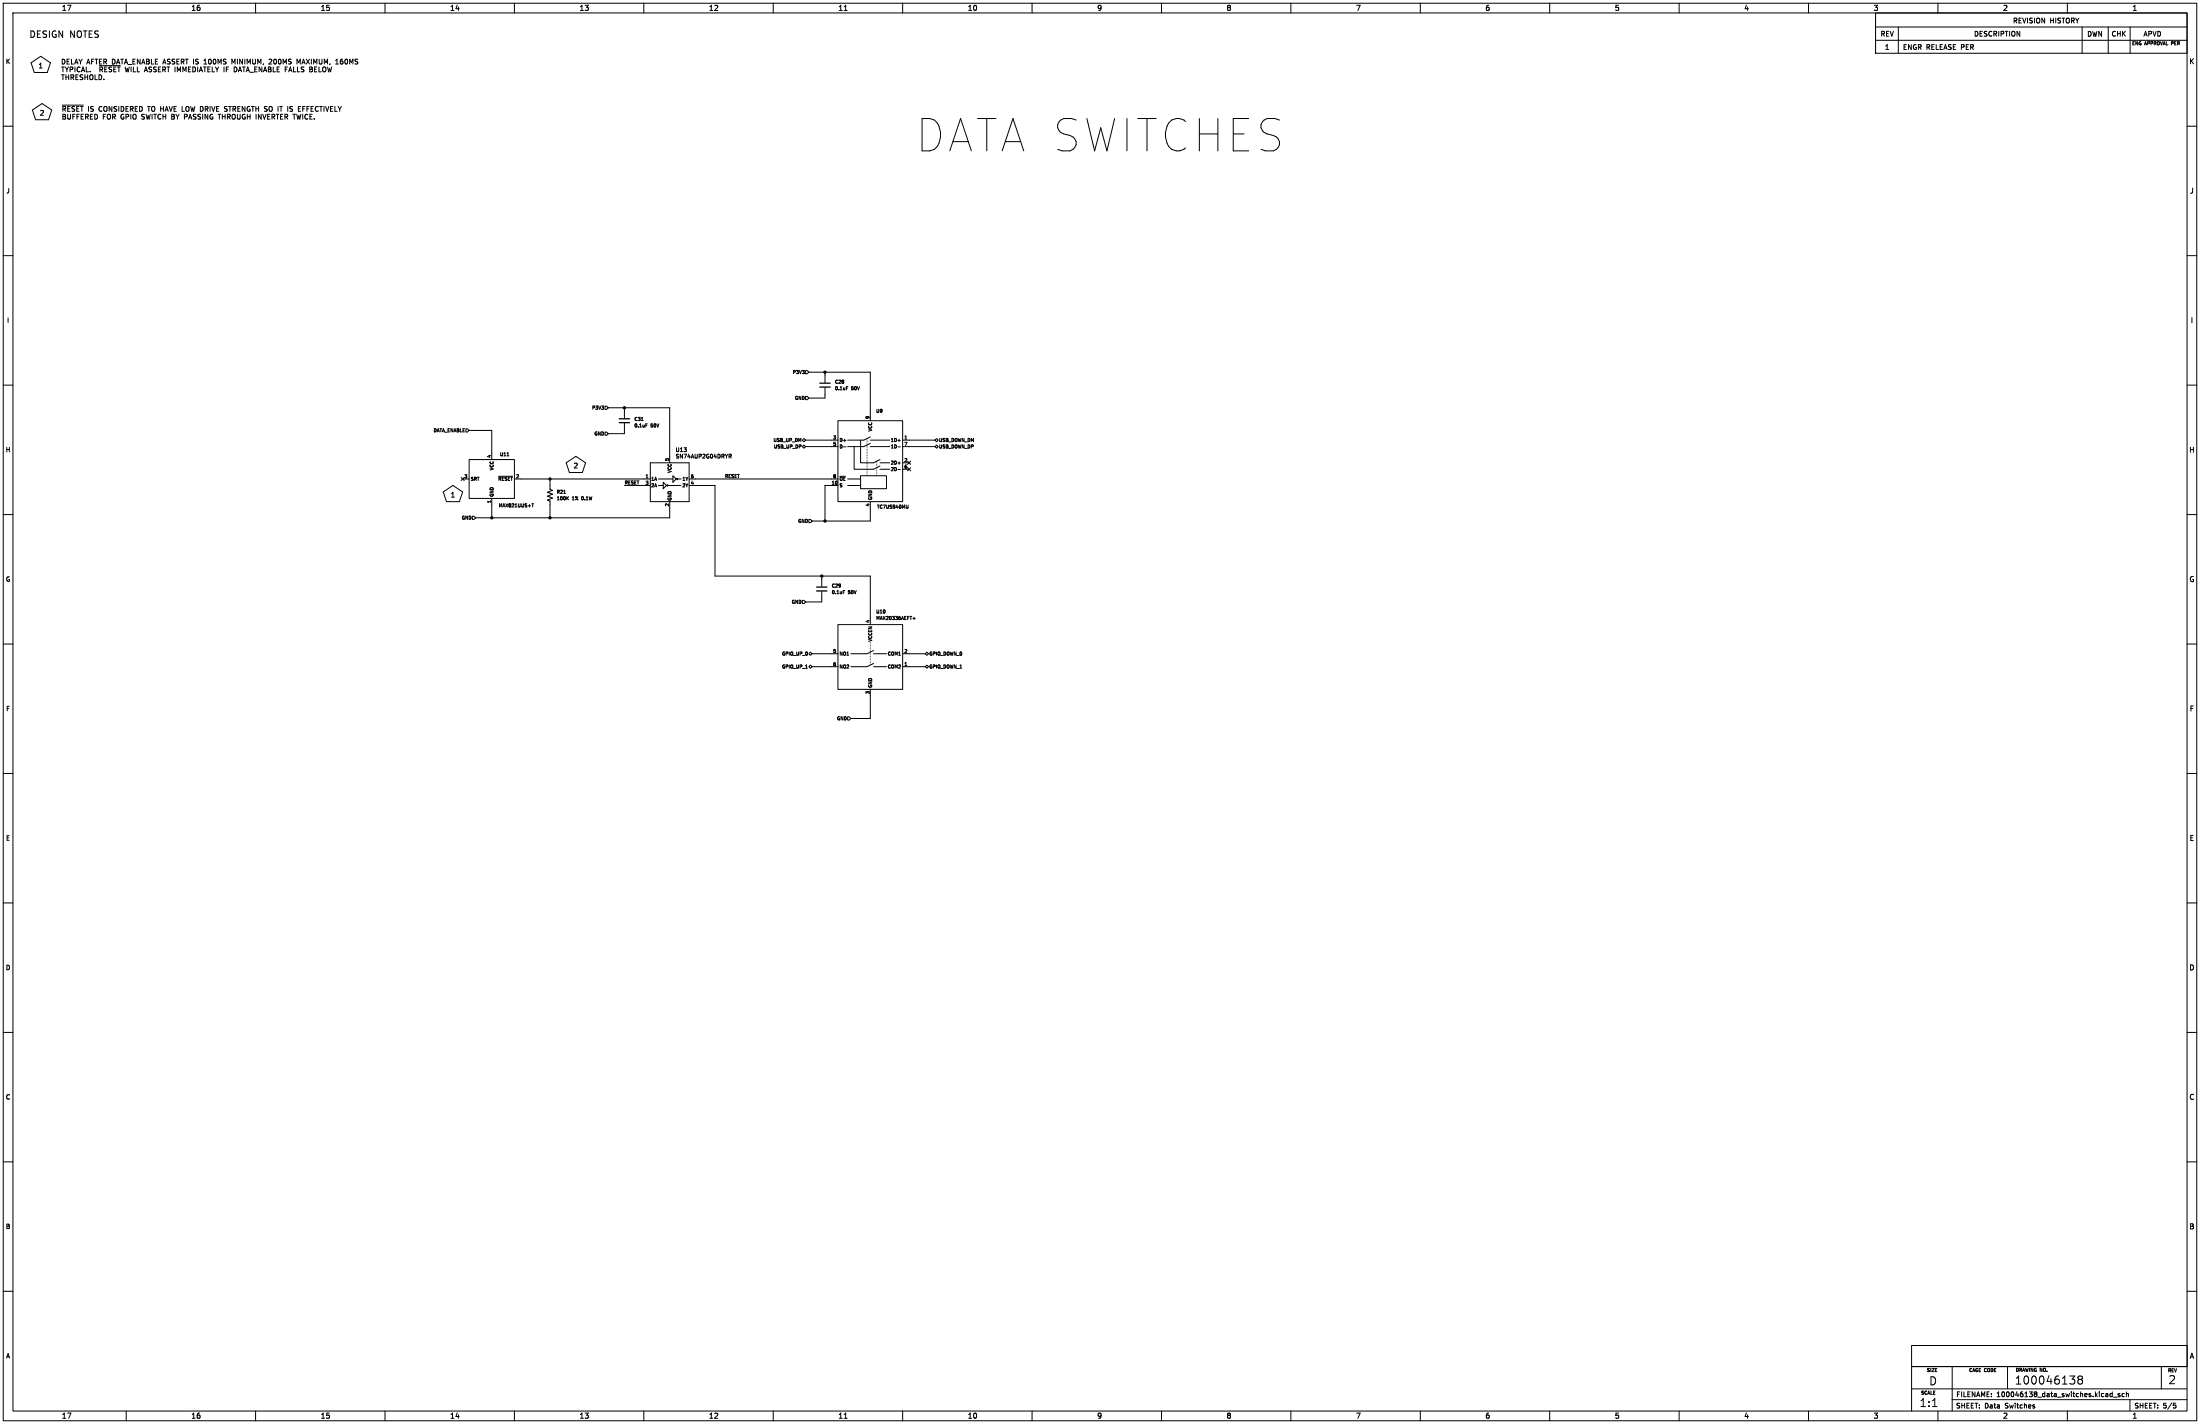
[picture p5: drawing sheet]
(kicad_sch
 (version 20231120)
 (generator "eeschema")
 (generator_version "8.0")
 (paper "D")
 (lib_symbols
  (symbol "1a_Misc:MAX20336AEFT+" (exclude_from_sim no) (in_bom yes) (on_board yes)
   (property "Reference" "U" (at 8.382 17.78 0) (effects (font (size 1.27 1.27))))
   (property "Value" "" (at 0 0 0) (effects (font (size 1.27 1.27)) (hide yes)))
   (property "Footprint" "1a_Misc:FC2QFN-6" (at 0.254 -26.416 0) (effects (font (size 1.27 1.27)) (hide yes)))
   (property "Datasheet" "https://www.analog.com/media/en/technical-documentation/data-sheets/MAX20336.pdf" (at 0 -32.258 0) (effects (font (size 1.27 1.27)) (hide yes)))
   (property "Description" "IC SWITCH DPSTX1 330MOHM 6WLP" (at 0 -30.226 0) (effects (font (size 1.27 1.27)) (hide yes)))
   (property "MPN" "MAX20336AEFT+" (at 11.938 -13.208 0) (effects (font (size 1.27 1.27))))
   (property "Manufacturer" "Analog Devices Inc./Maxim Integrated" (at 0 -27.94 0) (effects (font (size 1.27 1.27)) (hide yes)))
   (symbol "MAX20336AEFT+_0_1"
    (rectangle (start -12.7 13.97) (end 12.7 -11.43) (stroke (width 0) (type default)) (fill (type none)))
    (polyline (pts (xy -7.62 -2.54) (xy -1.27 -2.54)) (stroke (width 0) (type default)) (fill (type none)))
    (polyline (pts (xy -7.62 2.54) (xy -1.27 2.54)) (stroke (width 0) (type default)) (fill (type none)))
    (polyline (pts (xy -1.27 -2.54) (xy 1.27 -1.27)) (stroke (width 0) (type default)) (fill (type none)))
    (polyline (pts (xy -1.27 2.54) (xy 1.27 3.81)) (stroke (width 0) (type default)) (fill (type none)))
    (polyline (pts (xy 0 6.985) (xy 0 -1.905)) (stroke (width 0) (type dot)) (fill (type none)))
    (polyline (pts (xy 6.35 -2.54) (xy 1.27 -2.54)) (stroke (width 0) (type default)) (fill (type none)))
    (polyline (pts (xy 6.35 2.54) (xy 1.27 2.54)) (stroke (width 0) (type default)) (fill (type none))))
   (symbol "MAX20336AEFT+_1_1"
    (pin bidirectional line (at 15.24 -2.54 180) (length 2.54) (name "COM2" (effects (font (size 1.27 1.27)))) (number "1" (effects (font (size 1.27 1.27)))))
    (pin bidirectional line (at 15.24 2.54 180) (length 2.54) (name "COM1" (effects (font (size 1.27 1.27)))) (number "2" (effects (font (size 1.27 1.27)))))
    (pin power_in line (at 0 -13.97 90) (length 2.54) (name "GND" (effects (font (size 1.27 1.27)))) (number "3" (effects (font (size 1.27 1.27)))))
    (pin power_in line (at 0 16.51 270) (length 2.54) (name "VCCEN" (effects (font (size 1.27 1.27)))) (number "4" (effects (font (size 1.27 1.27)))))
    (pin bidirectional line (at -15.24 2.54 0) (length 2.54) (name "NO1" (effects (font (size 1.27 1.27)))) (number "5" (effects (font (size 1.27 1.27)))))
    (pin bidirectional line (at -15.24 -2.54 0) (length 2.54) (name "NO2" (effects (font (size 1.27 1.27)))) (number "6" (effects (font (size 1.27 1.27)))))))
  (symbol "1a_Misc:MAX821UUS+T" (exclude_from_sim no) (in_bom yes) (on_board yes)
   (property "Reference" "U" (at 5.08 9.906 0) (effects (font (size 1.27 1.27))))
   (property "Value" "" (at 0 -45.72 0) (effects (font (size 1.27 1.27)) (hide yes)))
   (property "Footprint" "1a_Misc:SOT-143 Maxim" (at 0 -45.72 0) (effects (font (size 1.27 1.27)) (hide yes)))
   (property "Datasheet" "https://www.analog.com/media/en/technical-documentation/data-sheets/max821-max822t.pdf" (at 0 -45.72 0) (effects (font (size 1.27 1.27)) (hide yes)))
   (property "Description" "IC SUPERVISOR 1 CHANNEL 2.78V S78OT143-4" (at 0 -45.72 0) (effects (font (size 1.27 1.27)) (hide yes)))
   (property "MPN" "MAX821UUS+T" (at 9.906 -9.398 0) (effects (font (size 1.27 1.27))))
   (property "Manufacturer" "Analog Devices Inc./Maxim Integrated" (at 0 -45.72 0) (effects (font (size 1.27 1.27)) (hide yes)))
   (symbol "MAX821UUS+T_0_1"
    (rectangle (start -8.89 7.62) (end 8.89 -7.62) (stroke (width 0) (type default)) (fill (type none))))
   (symbol "MAX821UUS+T_1_1"
    (pin power_in line (at 0 -10.16 90) (length 2.54) (name "GND" (effects (font (size 1.27 1.27)))) (number "1" (effects (font (size 1.27 1.27)))))
    (pin output line (at 11.43 0 180) (length 2.54) (name "~{RESET}" (effects (font (size 1.27 1.27)))) (number "2" (effects (font (size 1.27 1.27)))))
    (pin input line (at -11.43 0 0) (length 2.54) (name "SRT" (effects (font (size 1.27 1.27)))) (number "3" (effects (font (size 1.27 1.27)))))
    (pin power_in line (at 0 10.16 270) (length 2.54) (name "VCC" (effects (font (size 1.27 1.27)))) (number "4" (effects (font (size 1.27 1.27)))))))
  (symbol "1a_Misc:SN74AUP2G04DRYR"
   (pin_names
    (offset 0.254)) (exclude_from_sim no) (in_bom yes) (on_board yes)
   (property "Reference" "U" (at 4.572 9.652 0) (effects (font (size 1.524 1.524))))
   (property "Value" "SN74AUP2G04DRYR" (at 12.7 -9.398 0) (effects (font (size 1.524 1.524))))
   (property "Footprint" "1a_Misc:QFN-6_1.4x1mm_P0.5mm TI DRY6" (at -0.254 -25.908 0) (effects (font (size 1.27 1.27)
    (italic yes)) (hide yes)))
   (property "Datasheet" "https://www.ti.com/lit/ds/symlink/sn74aup3g04.pdf" (at 0 -23.622 0) (effects (font (size 1.27 1.27)
    (italic yes)) (hide yes)))
   (property "Description" "IC INVERTER 3CH 3-INP 8X2SON" (at 0.254 -33.782 0) (effects (font (size 1.27 1.27)) (hide yes)))
   (property "MPN" "SN74AUP3G04DQER" (at 0 -30.988 0) (effects (font (size 1.27 1.27)) (hide yes)))
   (property "Manufacturer" "Texas Instruments" (at 0 -28.448 0) (effects (font (size 1.27 1.27)) (hide yes)))
   (symbol "SN74AUP2G04DRYR_0_1"
    (polyline (pts (xy -7.62 -7.62) (xy 7.62 -7.62)) (stroke (width 0.127) (type default)) (fill (type none)))
    (polyline (pts (xy -7.62 7.62) (xy -7.62 -7.62)) (stroke (width 0.127) (type default)) (fill (type none)))
    (polyline (pts (xy 7.62 -7.62) (xy 7.62 7.62)) (stroke (width 0.127) (type default)) (fill (type none)))
    (polyline (pts (xy 7.62 7.62) (xy -7.62 7.62)) (stroke (width 0.127) (type default)) (fill (type none)))
    (pin input line (at -10.16 1.27 0) (length 2.54) (name "1A" (effects (font (size 1.27 1.27)))) (number "1" (effects (font (size 1.27 1.27)))))
    (pin power_in line (at 0 -10.16 90) (length 2.54) (name "GND" (effects (font (size 1.27 1.27)))) (number "2" (effects (font (size 1.27 1.27)))))
    (pin input line (at -10.16 -1.27 0) (length 2.54) (name "2A" (effects (font (size 1.27 1.27)))) (number "3" (effects (font (size 1.27 1.27)))))
    (pin output line (at 10.16 -1.27 180) (length 2.54) (name "2Y" (effects (font (size 1.27 1.27)))) (number "4" (effects (font (size 1.27 1.27)))))
    (pin power_in line (at 0 10.16 270) (length 2.54) (name "VCC" (effects (font (size 1.27 1.27)))) (number "5" (effects (font (size 1.27 1.27)))))
    (pin output line (at 10.16 1.27 180) (length 2.54) (name "1Y" (effects (font (size 1.27 1.27)))) (number "6" (effects (font (size 1.27 1.27))))))
   (symbol "SN74AUP2G04DRYR_1_1"
    (circle (center -0.889 -1.27) (radius 0.254) (stroke (width 0) (type default)) (fill (type none)))
    (polyline (pts (xy -4.445 -1.27) (xy -2.54 -1.27)) (stroke (width 0) (type default)) (fill (type none)))
    (polyline (pts (xy 1.27 1.27) (xy -4.445 1.27)) (stroke (width 0) (type default)) (fill (type none)))
    (polyline (pts (xy 4.445 -1.27) (xy -0.635 -1.27)) (stroke (width 0) (type default)) (fill (type none)))
    (polyline (pts (xy 4.445 1.27) (xy 3.175 1.27)) (stroke (width 0) (type default)) (fill (type none)))
    (polyline (pts (xy -2.54 -2.54) (xy -1.27 -1.27) (xy -2.54 0) (xy -2.54 -2.54)) (stroke (width 0) (type default)) (fill (type none)))
    (polyline (pts (xy 1.27 0) (xy 2.54 1.27) (xy 1.27 2.54) (xy 1.27 0)) (stroke (width 0) (type default)) (fill (type none)))
    (circle (center 2.921 1.27) (radius 0.254) (stroke (width 0) (type default)) (fill (type none)))))
  (symbol "1a_Misc:TC7USB40MU" (exclude_from_sim no) (in_bom yes) (on_board yes)
   (property "Reference" "U" (at 4.064 17.78 0) (effects (font (size 1.27 1.27))))
   (property "Value" "" (at 0 0 0) (effects (font (size 1.27 1.27)) (hide yes)))
   (property "Footprint" "1a_Misc:Toshiba UQFN-10_1.4x1.8mm_P0.4mm" (at 0 -37.592 0) (effects (font (size 1.27 1.27)) (hide yes)))
   (property "Datasheet" "https://toshiba.semicon-storage.com/info/docget.jsp?did=13632&prodName=TC7USB40MU" (at -0.254 -33.02 0) (effects (font (size 1.27 1.27)) (hide yes)))
   (property "Description" "IC USB SWITCH SPDT DUAL 10UQFN" (at -0.254 -30.734 0) (effects (font (size 1.27 1.27)) (hide yes)))
   (property "MPN" "TC7USB40MU" (at 8.89 -17.272 0) (effects (font (size 1.27 1.27))))
   (property "Manufacturer" "Toshiba Semiconductor and Storage" (at 0.254 -35.306 0) (effects (font (size 1.27 1.27)) (hide yes)))
   (symbol "TC7USB40MU_0_1"
    (rectangle (start -12.7 16.51) (end 12.7 -15.24) (stroke (width 0) (type default)) (fill (type none)))
    (rectangle (start -3.81 -5.08) (end 6.35 -10.16) (stroke (width 0) (type default)) (fill (type none)))
    (polyline (pts (xy -8.89 -8.89) (xy -3.81 -8.89)) (stroke (width 0) (type default)) (fill (type none)))
    (polyline (pts (xy -8.89 -6.35) (xy -3.81 -6.35)) (stroke (width 0) (type default)) (fill (type none)))
    (polyline (pts (xy -8.89 6.35) (xy -2.54 6.35)) (stroke (width 0) (type default)) (fill (type none)))
    (polyline (pts (xy -8.89 8.89) (xy -2.54 8.89)) (stroke (width 0) (type default)) (fill (type none)))
    (polyline (pts (xy -2.54 6.35) (xy 0 7.62)) (stroke (width 0) (type default)) (fill (type none)))
    (polyline (pts (xy -2.54 8.89) (xy 0 10.16)) (stroke (width 0) (type default)) (fill (type none)))
    (polyline (pts (xy -1.27 9.525) (xy -1.27 -5.08)) (stroke (width 0) (type dot)) (fill (type none)))
    (polyline (pts (xy 1.27 -2.54) (xy 3.81 -1.27)) (stroke (width 0) (type default)) (fill (type none)))
    (polyline (pts (xy 1.27 0) (xy 3.81 1.27)) (stroke (width 0) (type default)) (fill (type none)))
    (polyline (pts (xy 2.54 0.635) (xy 2.54 -5.08)) (stroke (width 0) (type dot)) (fill (type none)))
    (polyline (pts (xy 7.62 -2.54) (xy 3.81 -2.54)) (stroke (width 0) (type default)) (fill (type none)))
    (polyline (pts (xy 7.62 0) (xy 3.81 0)) (stroke (width 0) (type default)) (fill (type none)))
    (polyline (pts (xy 7.62 6.35) (xy 0 6.35)) (stroke (width 0) (type default)) (fill (type none)))
    (polyline (pts (xy 7.62 8.89) (xy 0 8.89)) (stroke (width 0) (type default)) (fill (type none)))
    (polyline (pts (xy -6.35 6.35) (xy -6.35 -2.54) (xy 1.27 -2.54)) (stroke (width 0) (type default)) (fill (type none)))
    (polyline (pts (xy -3.81 8.89) (xy -3.81 0) (xy 1.27 0)) (stroke (width 0) (type default)) (fill (type none))))
   (symbol "TC7USB40MU_1_1"
    (pin bidirectional line (at 15.24 8.89 180) (length 2.54) (name "1D+" (effects (font (size 1.27 1.27)))) (number "1" (effects (font (size 1.27 1.27)))))
    (pin input line (at -15.24 -8.89 0) (length 2.54) (name "S" (effects (font (size 1.27 1.27)))) (number "10" (effects (font (size 1.27 1.27)))))
    (pin bidirectional line (at 15.24 0 180) (length 2.54) (name "2D+" (effects (font (size 1.27 1.27)))) (number "2" (effects (font (size 1.27 1.27)))))
    (pin bidirectional line (at -15.24 8.89 0) (length 2.54) (name "D+" (effects (font (size 1.27 1.27)))) (number "3" (effects (font (size 1.27 1.27)))))
    (pin power_in line (at 0 -17.78 90) (length 2.54) (name "GND" (effects (font (size 1.27 1.27)))) (number "4" (effects (font (size 1.27 1.27)))))
    (pin bidirectional line (at -15.24 6.35 0) (length 2.54) (name "D-" (effects (font (size 1.27 1.27)))) (number "5" (effects (font (size 1.27 1.27)))))
    (pin bidirectional line (at 15.24 -2.54 180) (length 2.54) (name "2D-" (effects (font (size 1.27 1.27)))) (number "6" (effects (font (size 1.27 1.27)))))
    (pin bidirectional line (at 15.24 6.35 180) (length 2.54) (name "1D-" (effects (font (size 1.27 1.27)))) (number "7" (effects (font (size 1.27 1.27)))))
    (pin input line (at -15.24 -6.35 0) (length 2.54) (name "~{OE}" (effects (font (size 1.27 1.27)))) (number "8" (effects (font (size 1.27 1.27)))))
    (pin power_in line (at 0 19.05 270) (length 2.54) (name "VCC" (effects (font (size 1.27 1.27)))) (number "9" (effects (font (size 1.27 1.27)))))))
  (symbol "1a_Murata_Capacitors:GCM155R71H104ME02D"
   (pin_numbers hide)
   (pin_names
    (offset 0.254)) (exclude_from_sim no) (in_bom yes) (on_board yes)
   (property "Reference" "C" (at 0.635 2.54 0) (effects (font (size 1.27 1.27)) (justify left)))
   (property "Value" "0.1uF 50V" (at 0.635 -2.54 0) (effects (font (size 1.27 1.27)) (justify left)))
   (property "Footprint" "Capacitor_SMD:C_0402_1005Metric" (at 1.27 -6.35 0) (effects (font (size 1.27 1.27)) (hide yes)))
   (property "Datasheet" "https://search.murata.co.jp/Ceramy/image/img/A01X/G101/ENG/GCM155R71H104ME02-01.pdf" (at 0 -8.89 0) (effects (font (size 1.27 1.27)) (hide yes)))
   (property "Description" "CAP CER 0.1UF 50V X7R 0402" (at 0 -15.494 0) (effects (font (size 1.27 1.27)) (hide yes)))
   (property "Manufacturer" "Murata Electronics" (at 0 -11.176 0) (effects (font (size 1.27 1.27)) (hide yes)))
   (property "MPN" "GCM155R71H104ME02D" (at -0.254 -13.208 0) (effects (font (size 1.27 1.27)) (hide yes)))
   (symbol "GCM155R71H104ME02D_0_1"
    (polyline (pts (xy -2.032 -0.762) (xy 2.032 -0.762)) (stroke (width 0.508) (type default)) (fill (type none)))
    (polyline (pts (xy -2.032 0.762) (xy 2.032 0.762)) (stroke (width 0.508) (type default)) (fill (type none))))
   (symbol "GCM155R71H104ME02D_1_1"
    (pin passive line (at 0 3.81 270) (length 2.794) (name "~" (effects (font (size 1.27 1.27)))) (number "1" (effects (font (size 1.27 1.27)))))
    (pin passive line (at 0 -3.81 90) (length 2.794) (name "~" (effects (font (size 1.27 1.27)))) (number "2" (effects (font (size 1.27 1.27)))))))
  (symbol "1a_Panasonic_Resistors:ERJ-2RKF1003X"
   (pin_numbers hide)
   (pin_names
    (offset 0)) (exclude_from_sim no) (in_bom yes) (on_board yes)
   (property "Reference" "R" (at 2.54 0 90) (effects (font (size 1.27 1.27))))
   (property "Value" "100K 1% 0.1W" (at -2.54 0 90) (effects (font (size 1.27 1.27))))
   (property "Footprint" "Resistor_SMD:R_0402_1005Metric" (at 5.08 0 90) (effects (font (size 1.27 1.27)) (hide yes)))
   (property "Datasheet" "https://industrial.panasonic.com/cdbs/www-data/pdf/RDA0000/AOA0000C304.pdf" (at 0 -7.62 0) (effects (font (size 1.27 1.27)) (hide yes)))
   (property "Description" "RES SMD 100K OHM 1% 1/10W 0402" (at 0 0 0) (effects (font (size 1.27 1.27)) (hide yes)))
   (property "MPN" "ERJ-2RKF1003X" (at 0 0 0) (effects (font (size 1.27 1.27)) (hide yes)))
   (property "Manufacturer" "Panasonic Electronic Components" (at 0 0 0) (effects (font (size 1.27 1.27)) (hide yes)))
   (symbol "ERJ-2RKF1003X_0_1"
    (polyline (pts (xy 0 -2.286) (xy 0 -2.54)) (stroke (width 0) (type default)) (fill (type none)))
    (polyline (pts (xy 0 2.286) (xy 0 2.54)) (stroke (width 0) (type default)) (fill (type none)))
    (polyline (pts (xy 0 -0.762) (xy 1.016 -1.143) (xy 0 -1.524) (xy -1.016 -1.905) (xy 0 -2.286)) (stroke (width 0) (type default)) (fill (type none)))
    (polyline (pts (xy 0 0.762) (xy 1.016 0.381) (xy 0 0) (xy -1.016 -0.381) (xy 0 -0.762)) (stroke (width 0) (type default)) (fill (type none)))
    (polyline (pts (xy 0 2.286) (xy 1.016 1.905) (xy 0 1.524) (xy -1.016 1.143) (xy 0 0.762)) (stroke (width 0) (type default)) (fill (type none))))
   (symbol "ERJ-2RKF1003X_1_1"
    (pin passive line (at 0 3.81 270) (length 1.27) (name "~" (effects (font (size 1.27 1.27)))) (number "1" (effects (font (size 1.27 1.27)))))
    (pin passive line (at 0 -3.81 90) (length 1.27) (name "~" (effects (font (size 1.27 1.27)))) (number "2" (effects (font (size 1.27 1.27))))))))
 (junction
  (at 323.85 204.47)
  (diameter 0)
  (color 0 0 0 0))
 (junction
  (at 322.58 226.06)
  (diameter 0)
  (color 0 0 0 0))
 (junction
  (at 323.85 146.05)
  (diameter 0)
  (color 0 0 0 0))
 (junction
  (at 215.9 203.2)
  (diameter 0)
  (color 0 0 0 0))
 (junction
  (at 193.04 203.2)
  (diameter 0)
  (color 0 0 0 0))
 (junction
  (at 215.9 187.96)
  (diameter 0)
  (color 0 0 0 0))
 (junction
  (at 245.11 160.02)
  (diameter 0)
  (color 0 0 0 0))
 (no_connect
  (at 181.61 187.96))
 (no_connect
  (at 356.87 181.61))
 (no_connect
  (at 356.87 184.15))
 (wire
  (pts (xy 184.15 168.91) (xy 193.04 168.91))
  (stroke (width 0) (type default)))
 (wire
  (pts (xy 323.85 146.05) (xy 323.85 147.32))
  (stroke (width 0) (type default)))
 (polyline
  (pts (xy 18.542 28.448) (xy 19.812 24.638))
  (stroke (width 0) (type default)))
 (wire
  (pts (xy 326.39 190.5) (xy 323.85 190.5))
  (stroke (width 0) (type default)))
 (wire
  (pts (xy 341.63 273.05) (xy 341.63 281.94))
  (stroke (width 0) (type default)))
 (polyline
  (pts (xy 226.06 179.07) (xy 229.87 181.61))
  (stroke (width 0) (type default)))
 (wire
  (pts (xy 323.85 146.05) (xy 341.63 146.05))
  (stroke (width 0) (type default)))
 (polyline
  (pts (xy 173.99 193.04) (xy 175.26 196.85))
  (stroke (width 0) (type default)))
 (wire
  (pts (xy 245.11 168.91) (xy 245.11 170.18))
  (stroke (width 0) (type default)))
 (polyline
  (pts (xy 19.05 46.99) (xy 20.32 43.18))
  (stroke (width 0) (type default)))
 (wire
  (pts (xy 193.04 203.2) (xy 193.04 198.12))
  (stroke (width 0) (type default)))
 (polyline
  (pts (xy 12.7 43.18) (xy 13.97 46.99))
  (stroke (width 0) (type default)))
 (wire
  (pts (xy 280.67 190.5) (xy 280.67 226.06))
  (stroke (width 0) (type default)))
 (wire
  (pts (xy 318.77 204.47) (xy 323.85 204.47))
  (stroke (width 0) (type default)))
 (polyline
  (pts (xy 175.26 196.85) (xy 180.34 196.85))
  (stroke (width 0) (type default)))
 (polyline
  (pts (xy 180.34 196.85) (xy 181.61 193.04))
  (stroke (width 0) (type default)))
 (wire
  (pts (xy 323.85 204.47) (xy 341.63 204.47))
  (stroke (width 0) (type default)))
 (wire
  (pts (xy 322.58 236.22) (xy 316.23 236.22))
  (stroke (width 0) (type default)))
 (wire
  (pts (xy 262.89 160.02) (xy 245.11 160.02))
  (stroke (width 0) (type default)))
 (polyline
  (pts (xy 226.06 179.07) (xy 222.25 181.61))
  (stroke (width 0) (type default)))
 (polyline
  (pts (xy 228.6 185.42) (xy 229.87 181.61))
  (stroke (width 0) (type default)))
 (wire
  (pts (xy 204.47 187.96) (xy 215.9 187.96))
  (stroke (width 0) (type default)))
 (wire
  (pts (xy 215.9 203.2) (xy 193.04 203.2))
  (stroke (width 0) (type default)))
 (wire
  (pts (xy 356.87 175.26) (xy 367.03 175.26))
  (stroke (width 0) (type default)))
 (wire
  (pts (xy 341.63 226.06) (xy 322.58 226.06))
  (stroke (width 0) (type default)))
 (wire
  (pts (xy 280.67 226.06) (xy 322.58 226.06))
  (stroke (width 0) (type default)))
 (wire
  (pts (xy 273.05 190.5) (xy 280.67 190.5))
  (stroke (width 0) (type default)))
 (wire
  (pts (xy 186.69 203.2) (xy 193.04 203.2))
  (stroke (width 0) (type default)))
 (wire
  (pts (xy 245.11 190.5) (xy 252.73 190.5))
  (stroke (width 0) (type default)))
 (wire
  (pts (xy 323.85 154.94) (xy 323.85 156.21))
  (stroke (width 0) (type default)))
 (wire
  (pts (xy 316.23 172.72) (xy 326.39 172.72))
  (stroke (width 0) (type default)))
 (polyline
  (pts (xy 12.192 24.638) (xy 13.462 28.448))
  (stroke (width 0) (type default)))
 (wire
  (pts (xy 215.9 198.12) (xy 215.9 203.2))
  (stroke (width 0) (type default)))
 (wire
  (pts (xy 341.63 204.47) (xy 341.63 199.39))
  (stroke (width 0) (type default)))
 (polyline
  (pts (xy 16.51 40.64) (xy 12.7 43.18))
  (stroke (width 0) (type default)))
 (wire
  (pts (xy 316.23 175.26) (xy 326.39 175.26))
  (stroke (width 0) (type default)))
 (wire
  (pts (xy 341.63 146.05) (xy 341.63 162.56))
  (stroke (width 0) (type default)))
 (polyline
  (pts (xy 177.8 190.5) (xy 173.99 193.04))
  (stroke (width 0) (type default)))
 (wire
  (pts (xy 318.77 256.54) (xy 326.39 256.54))
  (stroke (width 0) (type default)))
 (wire
  (pts (xy 341.63 242.57) (xy 341.63 226.06))
  (stroke (width 0) (type default)))
 (wire
  (pts (xy 356.87 261.62) (xy 363.22 261.62))
  (stroke (width 0) (type default)))
 (wire
  (pts (xy 273.05 187.96) (xy 326.39 187.96))
  (stroke (width 0) (type default)))
 (polyline
  (pts (xy 13.97 46.99) (xy 19.05 46.99))
  (stroke (width 0) (type default)))
 (polyline
  (pts (xy 16.002 22.098) (xy 19.812 24.638))
  (stroke (width 0) (type default)))
 (wire
  (pts (xy 238.76 160.02) (xy 245.11 160.02))
  (stroke (width 0) (type default)))
 (wire
  (pts (xy 341.63 281.94) (xy 334.01 281.94))
  (stroke (width 0) (type default)))
 (polyline
  (pts (xy 177.8 190.5) (xy 181.61 193.04))
  (stroke (width 0) (type default)))
 (wire
  (pts (xy 322.58 234.95) (xy 322.58 236.22))
  (stroke (width 0) (type default)))
 (wire
  (pts (xy 318.77 261.62) (xy 326.39 261.62))
  (stroke (width 0) (type default)))
 (wire
  (pts (xy 245.11 170.18) (xy 238.76 170.18))
  (stroke (width 0) (type default)))
 (wire
  (pts (xy 262.89 179.07) (xy 262.89 160.02))
  (stroke (width 0) (type default)))
 (wire
  (pts (xy 317.5 146.05) (xy 323.85 146.05))
  (stroke (width 0) (type default)))
 (polyline
  (pts (xy 223.52 185.42) (xy 228.6 185.42))
  (stroke (width 0) (type default)))
 (wire
  (pts (xy 193.04 168.91) (xy 193.04 177.8))
  (stroke (width 0) (type default)))
 (wire
  (pts (xy 323.85 190.5) (xy 323.85 204.47))
  (stroke (width 0) (type default)))
 (polyline
  (pts (xy 13.462 28.448) (xy 18.542 28.448))
  (stroke (width 0) (type default)))
 (wire
  (pts (xy 322.58 226.06) (xy 322.58 227.33))
  (stroke (width 0) (type default)))
 (wire
  (pts (xy 323.85 156.21) (xy 317.5 156.21))
  (stroke (width 0) (type default)))
 (wire
  (pts (xy 356.87 172.72) (xy 367.03 172.72))
  (stroke (width 0) (type default)))
 (wire
  (pts (xy 262.89 199.39) (xy 262.89 203.2))
  (stroke (width 0) (type default)))
 (wire
  (pts (xy 356.87 256.54) (xy 363.22 256.54))
  (stroke (width 0) (type default)))
 (wire
  (pts (xy 245.11 160.02) (xy 245.11 161.29))
  (stroke (width 0) (type default)))
 (wire
  (pts (xy 215.9 187.96) (xy 215.9 190.5))
  (stroke (width 0) (type default)))
 (polyline
  (pts (xy 222.25 181.61) (xy 223.52 185.42))
  (stroke (width 0) (type default)))
 (wire
  (pts (xy 262.89 203.2) (xy 215.9 203.2))
  (stroke (width 0) (type default)))
 (wire
  (pts (xy 215.9 187.96) (xy 252.73 187.96))
  (stroke (width 0) (type default)))
 (polyline
  (pts (xy 16.51 40.64) (xy 20.32 43.18))
  (stroke (width 0) (type default)))
 (polyline
  (pts (xy 16.002 22.098) (xy 12.192 24.638))
  (stroke (width 0) (type default)))
 (text "DESIGN NOTES"
  (exclude_from_sim no)
  (at 11.43 15.24 0)
  (effects (font (size 2.54 2.54)) (justify left bottom)))
 (text "2"
  (exclude_from_sim no)
  (at 225.044 184.15 0)
  (effects (font (size 1.905 1.905)) (justify left bottom)))
 (text "2"
  (exclude_from_sim no)
  (at 15.494 45.72 0)
  (effects (font (size 1.905 1.905)) (justify left bottom)))
 (text "DATA SWITCHES"
  (exclude_from_sim no)
  (at 431.8 53.594 0)
  (effects (font (size 12.7 12.7))))
 (text "1"
  (exclude_from_sim no)
  (at 14.986 27.178 0)
  (effects (font (size 1.905 1.905)) (justify left bottom)))
 (text "DELAY AFTER DATA_ENABLE ASSERT IS 100MS MINIMUM, 200MS MAXIMUM, 160MS\nTYPICAL.  ~{RESET} WILL ASSERT IMMEDIATELY IF DATA_ENABLE FALLS BELOW\nTHRESHOLD."
  (exclude_from_sim no)
  (at 23.876 31.75 0)
  (effects (font (size 1.905 1.905)) (justify left bottom)))
 (text "~{RESET} IS CONSIDERED TO HAVE LOW DRIVE STRENGTH SO IT IS EFFECTIVELY\nBUFFERED FOR GPIO SWITCH BY PASSING THROUGH INVERTER TWICE."
  (exclude_from_sim no)
  (at 24.13 47.244 0)
  (effects (font (size 1.905 1.905)) (justify left bottom)))
 (text "1"
  (exclude_from_sim no)
  (at 176.784 195.58 0)
  (effects (font (size 1.905 1.905)) (justify left bottom)))
 (label "RESET"
  (at 284.48 187.96 0)
  (fields_autoplaced yes)
  (effects (font (size 1.27 1.27)) (justify left bottom)))
 (label "RESET"
  (at 245.11 190.5 0)
  (fields_autoplaced yes)
  (effects (font (size 1.27 1.27)) (justify left bottom)))
 (hierarchical_label "GND"
  (shape input)
  (at 316.23 236.22 180)
  (fields_autoplaced yes)
  (effects (font (size 1.27 1.27)) (justify right)))
 (hierarchical_label "GND"
  (shape input)
  (at 334.01 281.94 180)
  (fields_autoplaced yes)
  (effects (font (size 1.27 1.27)) (justify right)))
 (hierarchical_label "GPIO_DOWN_1"
  (shape bidirectional)
  (at 363.22 261.62 0)
  (fields_autoplaced yes)
  (effects (font (size 1.27 1.27)) (justify left)))
 (hierarchical_label "USB_DOWN_DP"
  (shape bidirectional)
  (at 367.03 175.26 0)
  (fields_autoplaced yes)
  (effects (font (size 1.27 1.27)) (justify left)))
 (hierarchical_label "P3V3"
  (shape input)
  (at 238.76 160.02 180)
  (fields_autoplaced yes)
  (effects (font (size 1.27 1.27)) (justify right)))
 (hierarchical_label "GND"
  (shape input)
  (at 238.76 170.18 180)
  (fields_autoplaced yes)
  (effects (font (size 1.27 1.27)) (justify right)))
 (hierarchical_label "GPIO_UP_1"
  (shape bidirectional)
  (at 318.77 261.62 180)
  (fields_autoplaced yes)
  (effects (font (size 1.27 1.27)) (justify right)))
 (hierarchical_label "USB_UP_DP"
  (shape bidirectional)
  (at 316.23 175.26 180)
  (fields_autoplaced yes)
  (effects (font (size 1.27 1.27)) (justify right)))
 (hierarchical_label "GPIO_UP_0"
  (shape bidirectional)
  (at 318.77 256.54 180)
  (fields_autoplaced yes)
  (effects (font (size 1.27 1.27)) (justify right)))
 (hierarchical_label "P3V3"
  (shape input)
  (at 317.5 146.05 180)
  (fields_autoplaced yes)
  (effects (font (size 1.27 1.27)) (justify right)))
 (hierarchical_label "DATA_ENABLE"
  (shape input)
  (at 184.15 168.91 180)
  (fields_autoplaced yes)
  (effects (font (size 1.27 1.27)) (justify right)))
 (hierarchical_label "GND"
  (shape input)
  (at 317.5 156.21 180)
  (fields_autoplaced yes)
  (effects (font (size 1.27 1.27)) (justify right)))
 (hierarchical_label "USB_UP_DM"
  (shape bidirectional)
  (at 316.23 172.72 180)
  (fields_autoplaced yes)
  (effects (font (size 1.27 1.27)) (justify right)))
 (hierarchical_label "GND"
  (shape input)
  (at 318.77 204.47 180)
  (fields_autoplaced yes)
  (effects (font (size 1.27 1.27)) (justify right)))
 (hierarchical_label "GPIO_DOWN_0"
  (shape bidirectional)
  (at 363.22 256.54 0)
  (fields_autoplaced yes)
  (effects (font (size 1.27 1.27)) (justify left)))
 (hierarchical_label "USB_DOWN_DM"
  (shape bidirectional)
  (at 367.03 172.72 0)
  (fields_autoplaced yes)
  (effects (font (size 1.27 1.27)) (justify left)))
 (hierarchical_label "GND"
  (shape input)
  (at 186.69 203.2 180)
  (fields_autoplaced yes)
  (effects (font (size 1.27 1.27)) (justify right)))
 (symbol
  (lib_id "1a_Panasonic_Resistors:ERJ-2RKF1003X")
  (at 215.9 194.31 0)
  (unit 1)
  (exclude_from_sim no)
  (in_bom yes)
  (on_board yes)
  (dnp no)
  (fields_autoplaced yes)
  (property "Reference" "R21" (at 218.44 193.0399 0) (effects (font (size 1.27 1.27)) (justify left)))
  (property "Value" "100K 1% 0.1W" (at 218.44 195.5799 0) (effects (font (size 1.27 1.27)) (justify left)))
  (property "Footprint" "Resistor_SMD:R_0402_1005Metric" (at 220.98 194.31 90) (effects (font (size 1.27 1.27)) (hide yes)))
  (property "Datasheet" "https://industrial.panasonic.com/cdbs/www-data/pdf/RDA0000/AOA0000C304.pdf" (at 215.9 201.93 0) (effects (font (size 1.27 1.27)) (hide yes)))
  (property "Description" "RES SMD 100K OHM 1% 1/10W 0402" (at 215.9 194.31 0) (effects (font (size 1.27 1.27)) (hide yes)))
  (property "Manufacturer" "Panasonic Electronic Components" (at 215.9 194.31 0) (effects (font (size 1.27 1.27)) (hide yes)))
  (property "MPN" "ERJ-2RKF1003X" (at 215.9 194.31 0) (effects (font (size 1.27 1.27)) (hide yes)))
  (pin "2")
  (pin "1"))
 (symbol
  (lib_id "1a_Misc:SN74AUP2G04DRYR")
  (at 262.89 189.23 0)
  (unit 1)
  (exclude_from_sim no)
  (in_bom yes)
  (on_board yes)
  (dnp no)
  (fields_autoplaced yes)
  (property "Reference" "U13" (at 265.0841 176.53 0) (effects (font (size 1.524 1.524)) (justify left)))
  (property "Value" "SN74AUP2G04DRYR" (at 265.0841 179.07 0) (effects (font (size 1.524 1.524)) (justify left)))
  (property "Footprint" "1a_Misc:QFN-6_1.4x1mm_P0.5mm TI DRY6" (at 262.636 215.138 0) (effects (font (size 1.27 1.27)
    (italic yes)) (hide yes)))
  (property "Datasheet" "https://www.ti.com/lit/ds/symlink/sn74aup3g04.pdf" (at 262.89 212.852 0) (effects (font (size 1.27 1.27)
    (italic yes)) (hide yes)))
  (property "Description" "IC INVERTER 3CH 3-INP 8X2SON" (at 263.144 223.012 0) (effects (font (size 1.27 1.27)) (hide yes)))
  (property "MPN" "SN74AUP3G04DQER" (at 262.89 220.218 0) (effects (font (size 1.27 1.27)) (hide yes)))
  (property "Manufacturer" "Texas Instruments" (at 262.89 217.678 0) (effects (font (size 1.27 1.27)) (hide yes)))
  (pin "6")
  (pin "5")
  (pin "4")
  (pin "3")
  (pin "1")
  (pin "2"))
 (symbol
  (lib_id "1a_Misc:MAX821UUS+T")
  (at 193.04 187.96 0)
  (unit 1)
  (exclude_from_sim no)
  (in_bom yes)
  (on_board yes)
  (dnp no)
  (property "Reference" "U11" (at 198.12 178.308 0) (effects (font (size 1.27 1.27))))
  (property "Value" "~" (at 193.04 233.68 0) (effects (font (size 1.27 1.27)) (hide yes)))
  (property "Footprint" "1a_Misc:SOT-143 Maxim" (at 193.04 233.68 0) (effects (font (size 1.27 1.27)) (hide yes)))
  (property "Datasheet" "https://www.analog.com/media/en/technical-documentation/data-sheets/max821-max822t.pdf" (at 193.04 233.68 0) (effects (font (size 1.27 1.27)) (hide yes)))
  (property "Description" "IC SUPERVISOR 1 CHANNEL 2.78V S78OT143-4" (at 193.04 233.68 0) (effects (font (size 1.27 1.27)) (hide yes)))
  (property "MPN" "MAX821UUS+T" (at 202.692 198.374 0) (effects (font (size 1.27 1.27))))
  (property "Manufacturer" "Analog Devices Inc./Maxim Integrated" (at 193.04 233.68 0) (effects (font (size 1.27 1.27)) (hide yes)))
  (pin "2")
  (pin "4")
  (pin "3")
  (pin "1"))
 (symbol
  (lib_id "1a_Murata_Capacitors:GCM155R71H104ME02D")
  (at 322.58 231.14 0)
  (unit 1)
  (exclude_from_sim no)
  (in_bom yes)
  (on_board yes)
  (dnp no)
  (fields_autoplaced yes)
  (property "Reference" "C29" (at 326.39 229.8699 0) (effects (font (size 1.27 1.27)) (justify left)))
  (property "Value" "0.1uF 50V" (at 326.39 232.4099 0) (effects (font (size 1.27 1.27)) (justify left)))
  (property "Footprint" "Capacitor_SMD:C_0402_1005Metric" (at 323.85 237.49 0) (effects (font (size 1.27 1.27)) (hide yes)))
  (property "Datasheet" "https://search.murata.co.jp/Ceramy/image/img/A01X/G101/ENG/GCM155R71H104ME02-01.pdf" (at 322.58 240.03 0) (effects (font (size 1.27 1.27)) (hide yes)))
  (property "Description" "CAP CER 0.1UF 50V X7R 0402" (at 322.58 246.634 0) (effects (font (size 1.27 1.27)) (hide yes)))
  (property "Manufacturer" "Murata Electronics" (at 322.58 242.316 0) (effects (font (size 1.27 1.27)) (hide yes)))
  (property "MPN" "GCM155R71H104ME02D" (at 322.326 244.348 0) (effects (font (size 1.27 1.27)) (hide yes)))
  (pin "1")
  (pin "2"))
 (symbol
  (lib_id "1a_Murata_Capacitors:GCM155R71H104ME02D")
  (at 245.11 165.1 0)
  (unit 1)
  (exclude_from_sim no)
  (in_bom yes)
  (on_board yes)
  (dnp no)
  (property "Reference" "C31" (at 248.92 164.465 0) (effects (font (size 1.27 1.27)) (justify left)))
  (property "Value" "0.1uF 50V" (at 248.92 167.005 0) (effects (font (size 1.27 1.27)) (justify left)))
  (property "Footprint" "Capacitor_SMD:C_0402_1005Metric" (at 246.38 171.45 0) (effects (font (size 1.27 1.27)) (hide yes)))
  (property "Datasheet" "https://search.murata.co.jp/Ceramy/image/img/A01X/G101/ENG/GCM155R71H104ME02-01.pdf" (at 245.11 173.99 0) (effects (font (size 1.27 1.27)) (hide yes)))
  (property "Description" "CAP CER 0.1UF 50V X7R 0402" (at 245.11 180.594 0) (effects (font (size 1.27 1.27)) (hide yes)))
  (property "Manufacturer" "Murata Electronics" (at 245.11 176.276 0) (effects (font (size 1.27 1.27)) (hide yes)))
  (property "MPN" "GCM155R71H104ME02D" (at 244.856 178.308 0) (effects (font (size 1.27 1.27)) (hide yes)))
  (pin "1")
  (pin "2"))
 (symbol
  (lib_id "1a_Murata_Capacitors:GCM155R71H104ME02D")
  (at 323.85 151.13 0)
  (unit 1)
  (exclude_from_sim no)
  (in_bom yes)
  (on_board yes)
  (dnp no)
  (fields_autoplaced yes)
  (property "Reference" "C28" (at 327.66 149.8599 0) (effects (font (size 1.27 1.27)) (justify left)))
  (property "Value" "0.1uF 50V" (at 327.66 152.3999 0) (effects (font (size 1.27 1.27)) (justify left)))
  (property "Footprint" "Capacitor_SMD:C_0402_1005Metric" (at 325.12 157.48 0) (effects (font (size 1.27 1.27)) (hide yes)))
  (property "Datasheet" "https://search.murata.co.jp/Ceramy/image/img/A01X/G101/ENG/GCM155R71H104ME02-01.pdf" (at 323.85 160.02 0) (effects (font (size 1.27 1.27)) (hide yes)))
  (property "Description" "CAP CER 0.1UF 50V X7R 0402" (at 323.85 166.624 0) (effects (font (size 1.27 1.27)) (hide yes)))
  (property "Manufacturer" "Murata Electronics" (at 323.85 162.306 0) (effects (font (size 1.27 1.27)) (hide yes)))
  (property "MPN" "GCM155R71H104ME02D" (at 323.596 164.338 0) (effects (font (size 1.27 1.27)) (hide yes)))
  (pin "1")
  (pin "2"))
 (symbol
  (lib_id "1a_Misc:MAX20336AEFT+")
  (at 341.63 259.08 0)
  (unit 1)
  (exclude_from_sim no)
  (in_bom yes)
  (on_board yes)
  (dnp no)
  (fields_autoplaced yes)
  (property "Reference" "U10" (at 343.8241 240.03 0) (effects (font (size 1.27 1.27)) (justify left)))
  (property "Value" "~" (at 341.63 259.08 0) (effects (font (size 1.27 1.27)) (hide yes)))
  (property "Footprint" "1a_Misc:FC2QFN-6" (at 341.884 285.496 0) (effects (font (size 1.27 1.27)) (hide yes)))
  (property "Datasheet" "https://www.analog.com/media/en/technical-documentation/data-sheets/MAX20336.pdf" (at 341.63 291.338 0) (effects (font (size 1.27 1.27)) (hide yes)))
  (property "Description" "IC SWITCH DPSTX1 330MOHM 6WLP" (at 341.63 289.306 0) (effects (font (size 1.27 1.27)) (hide yes)))
  (property "MPN" "MAX20336AEFT+" (at 343.8241 242.57 0) (effects (font (size 1.27 1.27)) (justify left)))
  (property "Manufacturer" "Analog Devices Inc./Maxim Integrated" (at 341.63 287.02 0) (effects (font (size 1.27 1.27)) (hide yes)))
  (pin "5")
  (pin "1")
  (pin "4")
  (pin "6")
  (pin "2")
  (pin "3"))
 (symbol
  (lib_id "1a_Misc:TC7USB40MU")
  (at 341.63 181.61 0)
  (unit 1)
  (exclude_from_sim no)
  (in_bom yes)
  (on_board yes)
  (dnp no)
  (fields_autoplaced yes)
  (property "Reference" "U9" (at 343.8241 161.29 0) (effects (font (size 1.27 1.27)) (justify left)))
  (property "Value" "~" (at 343.8241 163.83 0) (effects (font (size 1.27 1.27)) (justify left)))
  (property "Footprint" "1a_Misc:Toshiba UQFN-10_1.4x1.8mm_P0.4mm" (at 341.63 181.61 0) (effects (font (size 1.27 1.27)) (hide yes)))
  (property "Datasheet" "https://toshiba.semicon-storage.com/info/docget.jsp?did=13632&prodName=TC7USB40MU" (at 341.63 181.61 0) (effects (font (size 1.27 1.27)) (hide yes)))
  (property "Description" "IC USB SWITCH SPDT DUAL 10UQFN" (at 341.63 181.61 0) (effects (font (size 1.27 1.27)) (hide yes)))
  (property "MPN" "TC7USB40MU" (at 350.52 198.882 0) (effects (font (size 1.27 1.27))))
  (property "Manufacturer" "Toshiba Semiconductor and Storage" (at 341.884 216.916 0) (effects (font (size 1.27 1.27)) (hide yes)))
  (pin "2")
  (pin "4")
  (pin "6")
  (pin "7")
  (pin "10")
  (pin "8")
  (pin "3")
  (pin "1")
  (pin "5")
  (pin "9")))
